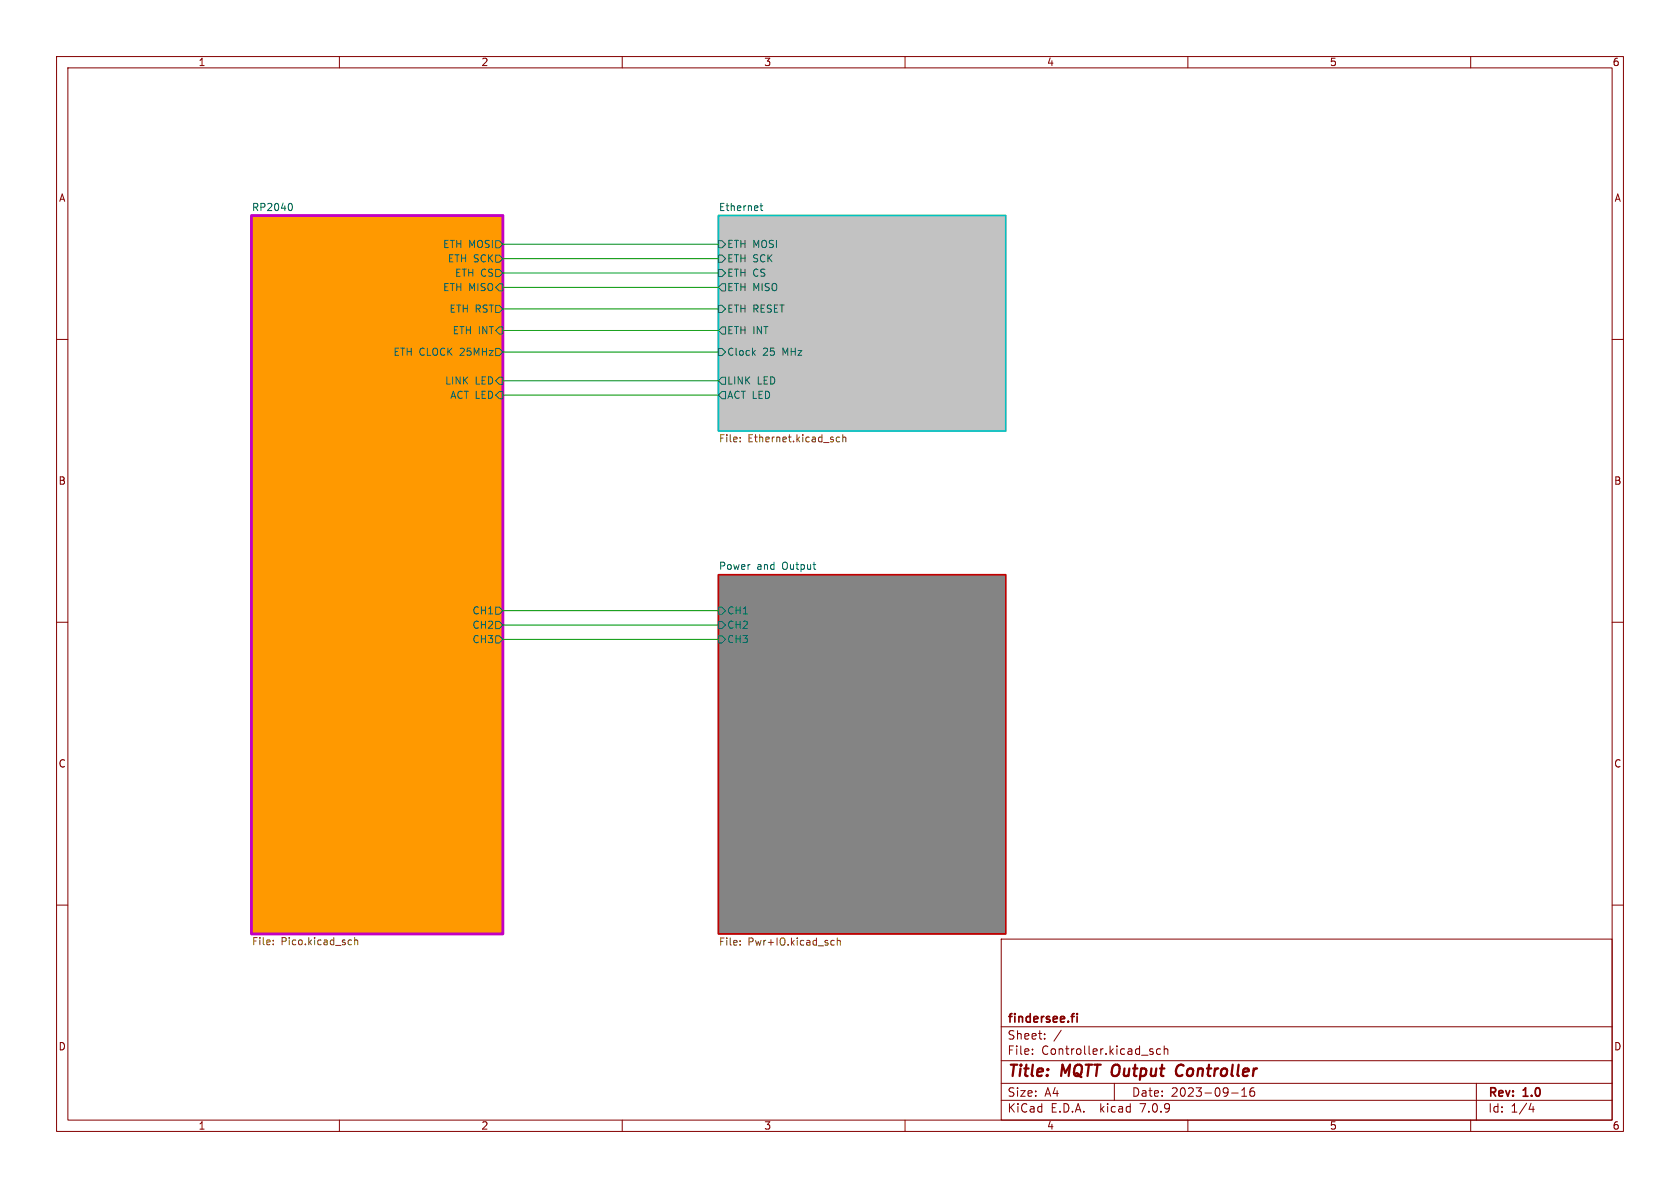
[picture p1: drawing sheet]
<svg xmlns="http://www.w3.org/2000/svg" width="297mm" height="210mm" viewBox="0 0 297 210" stroke-linecap="round" stroke-linejoin="round" font-family="sans-serif">
<g fill="none" stroke="#840000" stroke-width=".18">
<path d="M10 10h277v190h-277zM12 12h273v186h-273zM60 10v2M110 10v2M160 10v2M210 10v2M260 10v2M10 60h2M285 60h2M10 110h2M285 110h2M10 160h2"/>
<path d="M285 160h2M177 166h108v32h-108zM60 198v2M110 198v2M160 198v2M177 194.5h108M177 191.5h108M177 187.5h108M177 181.5h108M182.5 186.3v.1M182.5 185.5v.1M184.7 183.6v.1"/>
<path d="M184.7 182.8v.1M187.6 182.1l-1.3 2M197 191.5v3M203.5 185.9l.3 .1 .1 .2-.2 .2h-.3M203.5 185.4l.3 .1M205.2 185.5l-.5-.1-.2 .3v.4l.1 .2h.6M205.8 185.5l.2-.1 .4 .1 .1 .9M205.8 184.9v1.5M210 198v2M217.7 193.2h1.2M219.5 193.8h.9M219.5 192.7l.5-.4v1.5"/>
<path d="M221.7 192.3a.59 .59 0 0 0-.7 .6v.6l.1 .2 .4 .1 .2-.1 .1-.5-.1-.3h-.5l-.2 .3M260 198v2M261 191.5v6.5M270.7 195l-.4 1.1h.9M271 195.6v1"/>
</g>
<path d="M208.9 188.2a1.13 1.13 0 0 0-1 .7 1.13 1.13 0 0 0 .3 1.2l.2 .1 .5-.1" fill="none" stroke="#840000" stroke-width=".4"/>
<path d="M189.3 179.7h.6M189.9 179.2l-.3 .1M190.4 179.2v.1M190.4 179.7v1" fill="none" stroke="#840000" stroke-width=".3"/>
<path d="M127 101.6h50.8v63.5h-50.8z" fill="#848484" stroke="#848484" stroke-width=".18"/>
<path d="M44.4 38.1h44.5v127h-44.5z" fill="#f90" stroke="#f90" stroke-width=".18"/>
<path d="M127 38.1h50.8v38.1h-50.8z" fill="#c2c2c2" stroke="#c2c2c2" stroke-width=".18"/>
<path d="M127 101.6h50.8v63.5h-50.8z" fill="none" stroke="#c20000" stroke-width=".3"/>
<g fill="none" stroke="#006464" stroke-width=".18">
<path d="M51.4 36a.79 .79 0 0 1 0 1.2M134.4 36.4h.4M134.5 36v1l.3 .2M87.6 42.5h.7l.6 .7-.6 .6h-.7zM87.6 45.1h.7l.6 .6-.6 .7h-.7zM87.6 47.6h.7l.6 .7-.6 .6h-.7zM87.6 50.8l.7-.6h.6v1.2h-.6zM87.6 54h.7l.6 .6-.6 .6h-.7zM88.3 57.8h.6v1.3h-.6l-.7-.7zM127 45.1h.6l.7 .6-.7 .7h-.6zM127 47.6h.6l.7 .7-.7 .6h-.6zM127 54h.6l.7 .6-.7 .6h-.6z"/>
<path d="M127 42.5h.6l.7 .7-.7 .6h-.6zM127.6 57.8h.7v1.3h-.7l-.6-.7zM127.6 50.2h.7v1.2h-.7l-.6-.6zM87.6 61.6h.7l.6 .6-.6 .7h-.7zM87.6 67.3l.7-.6h.6v1.2h-.6zM88.3 69.2h.6v1.3h-.6l-.7-.6zM127 61.6h.6l.7 .6-.7 .7h-.6zM127.6 66.7h.7v1.2h-.7l-.6-.6zM127.6 69.2h.7v1.3h-.7l-.6-.6zM133.2 62.3l.3 .5M133.5 62l-.5 .4M87.6 107.3h.7l.6 .7-.6 .6h-.7z"/>
<path d="M87.6 109.9h.7l.6 .6-.6 .6h-.7zM87.6 112.4h.7l.6 .6-.6 .7h-.7zM127 112.4h.6l.7 .6-.7 .7h-.6zM127 109.9h.6l.7 .6-.7 .6h-.6zM127 107.3h.6l.7 .7-.7 .6h-.6z"/>
</g>
<g fill="none" stroke="#725600" stroke-width=".18">
<path d="M130.8 77.3v.1M130.8 78v.1M148.4 77.3h-.3l-.3 .2 .2 .5h.4M149 77.4l.2-.1h.3v.8M149 76.8v1.3M48.3 166.9v.1M48.3 166.2v.1M61.8 166.2h.3M62.1 166.9l-.3 .1M62.7 166.3l.2-.1h.3v.8M62.7 165.7v1.3M130.8 167v.1"/>
<path d="M130.8 166.3v.1M147 167h.5M147 166.3h.5M148 166.4l.2-.2 .3 .1 .1 .8M148 165.8v1.3"/>
</g>
<path d="M44.4 38.1h44.5v127h-44.5z" fill="none" stroke="#c200c2" stroke-width=".5"/>
<path d="M127 38.1h50.8v38.1h-50.8z" fill="none" stroke="#00c2c2" stroke-width=".3"/>
<path d="M88.9 48.3h38.1M88.9 58.4h38.1M88.9 45.7h38.1M88.9 50.8h38.1M88.9 43.2h38.1M88.9 54.6h38.1M88.9 67.3h38.1M88.9 69.9h38.1M88.9 62.2h38.1M88.9 113h38.1M88.9 110.5h38.1M88.9 108h38.1" fill="none" stroke="#009600" stroke-width=".18"/>
<g font-size="2.8" fill="#840000">
<text x="178" y="190.9">Title:</text>
<text x="187.7" y="190.9">MQTT Output</text>
<text x="209.5" y="190.9">Controller</text>
</g>
<g font-size="2.1" fill="#840000">
<text x="178" y="184">Sheet:</text>
<text x="178" y="181.2">findersee.fi</text>
<text x="178" y="186.7">File:</text>
<text x="184.1" y="186.7">Controller.kicad_sch</text>
<text x="178" y="196.9">KiCad</text>
<text x="178" y="194.1">Size:</text>
<text x="184.7" y="194.1">A4</text>
<text x="185.7" y="196.9">E.D.A.</text>
<text x="194.6" y="196.9">kicad</text>
<text x="200" y="194.1">Date:</text>
<text x="201.8" y="196.9">7.0.9</text>
<text x="207" y="194.1">2023-09-16</text>
<text x="263" y="194.3">Rev:</text>
<text x="263" y="196.9">Id:</text>
<text x="267.1" y="196.9">1/4</text>
<text x="269.4" y="194.3">1.0</text>
</g>
<g font-size="1.8" fill="#840000">
<text x="35" y="11.9">1</text>
<text x="85" y="11.9">2</text>
<text x="135" y="11.9">3</text>
<text x="185" y="11.9">4</text>
<text x="235" y="11.9">5</text>
<text x="285" y="11.9">6</text>
<text x="10.3" y="35.9">A</text>
<text x="285.3" y="35.9">A</text>
<text x="10.3" y="85.9">B</text>
<text x="285.3" y="85.9">B</text>
<text x="10.3" y="135.9">C</text>
<text x="285.3" y="135.9">C</text>
<text x="10.3" y="185.9">D</text>
<text x="285.3" y="185.9">D</text>
<text x="35" y="199.9">1</text>
<text x="85" y="199.9">2</text>
<text x="135" y="199.9">3</text>
<text x="185" y="199.9">4</text>
<text x="235" y="199.9">5</text>
<text x="285" y="199.9">6</text>
</g>
<g font-size="1.8" fill="#006464">
<text x="44.4" y="37.4">RP2040</text>
<text x="127" y="37.4">Ethernet</text>
<text x="78.2" y="44">ETH MOSI</text>
<text x="79.1" y="46.6">ETH SCK</text>
<text x="128.5" y="46.6">ETH SCK</text>
<text x="128.5" y="44">ETH MOSI</text>
<text x="78.2" y="51.7">ETH MISO</text>
<text x="80.3" y="49.1">ETH CS</text>
<text x="128.5" y="49.1">ETH CS</text>
<text x="128.5" y="51.7">ETH MISO</text>
<text x="79.4" y="55.5">ETH RST</text>
<text x="79.9" y="59.3">ETH INT</text>
<text x="128.5" y="59.3">ETH INT</text>
<text x="128.5" y="55.5">ETH RESET</text>
<text x="69.5" y="63.1">ETH CLOCK</text>
<text x="81.4" y="63.1">25MHz</text>
<text x="128.5" y="63.1">Clock</text>
<text x="134.8" y="63.1">25</text>
<text x="138.4" y="63.1">MHz</text>
<text x="78.6" y="68.2">LINK</text>
<text x="79.5" y="70.7">ACT LED</text>
<text x="84" y="68.2">LED</text>
<text x="128.5" y="68.2">LINK</text>
<text x="128.5" y="70.7">ACT LED</text>
<text x="133.9" y="68.2">LED</text>
<text x="127" y="100.8">Power</text>
<text x="133.8" y="100.8">and</text>
<text x="138.4" y="100.8">Output</text>
<text x="83.4" y="108.8">CH1</text>
<text x="83.4" y="111.4">CH2</text>
<text x="83.4" y="113.9">CH3</text>
<text x="128.5" y="113.9">CH3</text>
<text x="128.5" y="111.4">CH2</text>
<text x="128.5" y="108.8">CH1</text>
</g>
<g font-size="1.8" fill="#725600">
<text x="127" y="78.5">File:</text>
<text x="132.2" y="78.5">Ethernet.kicad_sch</text>
<text x="44.4" y="167.4">File:</text>
<text x="49.7" y="167.4">Pico.kicad_sch</text>
<text x="127" y="167.5">File:</text>
<text x="132.2" y="167.5">Pwr+IO.kicad_sch</text>
</g>
</svg>
